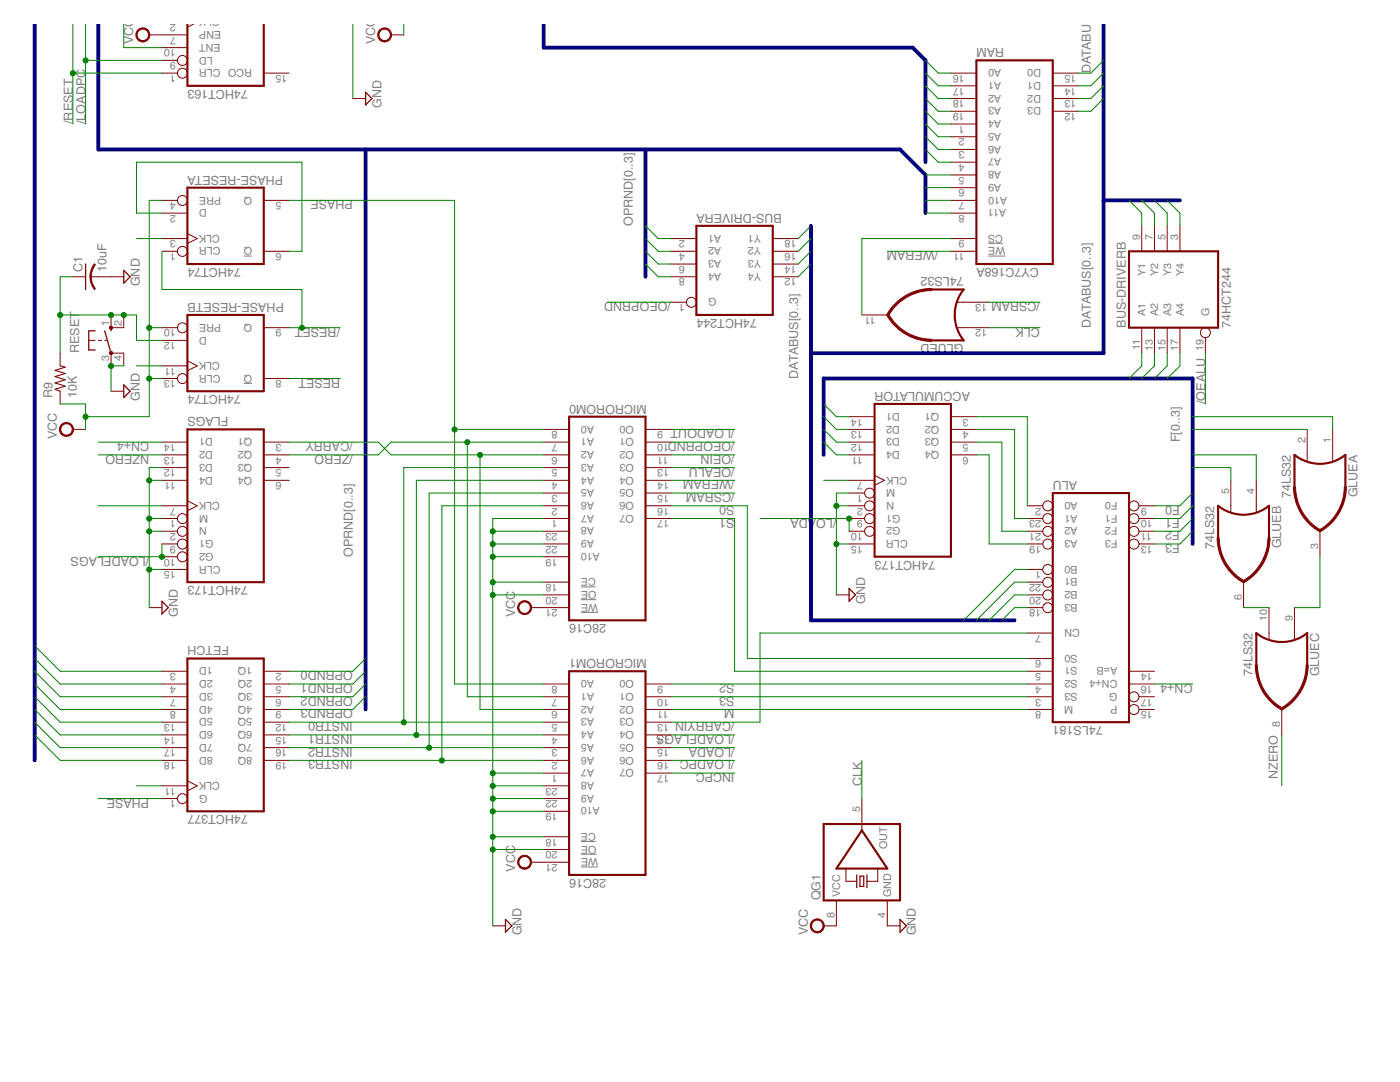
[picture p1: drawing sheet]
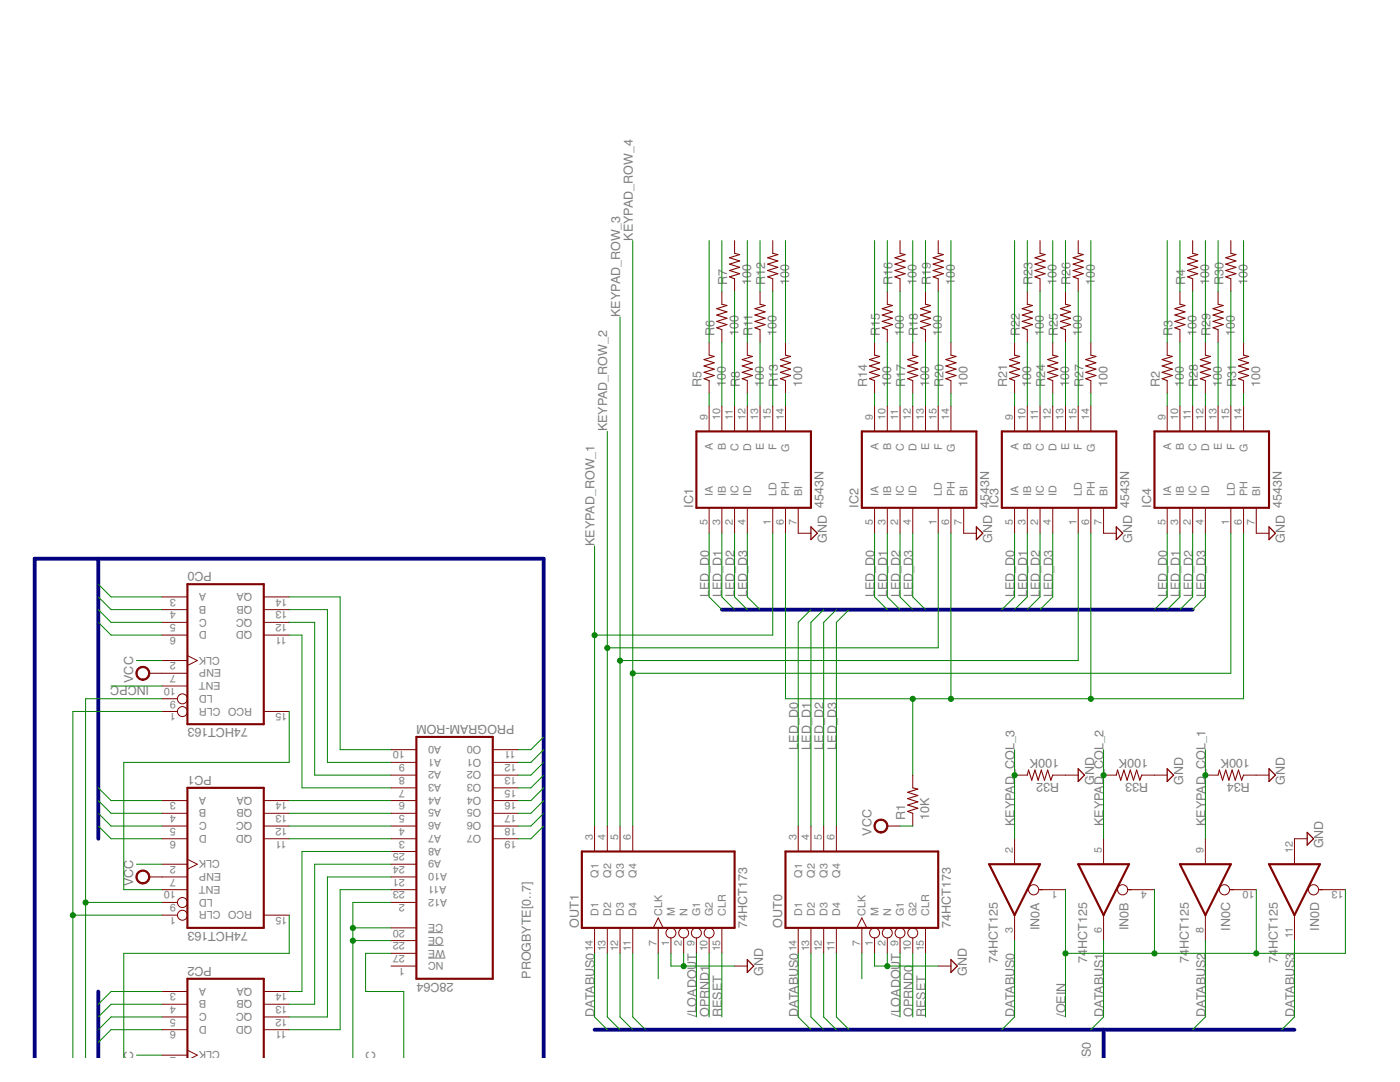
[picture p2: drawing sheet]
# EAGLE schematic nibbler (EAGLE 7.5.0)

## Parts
ACCUMULATOR  74HCT173  74LS173N  [DIL16]
ALU  74LS181  74LS181N  [DIL24-6]
BUS-DRIVER  74HCT244  74LS244N  [DIL20]
C1  10uF  C-US025-024X044  [C025-024X044]
FETCH  74HCT377  74LS377N  [DIL20]
FLAGS  74HCT173  74LS173N  [DIL16]
GLUE  74LS32  74*32N  [DIL14]
IC1  4543N  [DIL16]
IC2  4543N  [DIL16]
IC3  4543N  [DIL16]
IC4  4543N  [DIL16]
IN0  74HCT125  74125N  [DIL14]
MICROROM0  28C16  [DIL24]
MICROROM1  28C16  [DIL24]
OUT0  74HCT173  74LS173N  [DIL16]
OUT1  74HCT173  74LS173N  [DIL16]
PC0  74HCT163  74163N  [DIL16]
PC1  74HCT163  74163N  [DIL16]
PC2  74HCT163  74163N  [DIL16]
PHASE-RESET  74HCT74  74LS74N  [DIL14]
PROGRAM-ROM  28C64  [DIL28]
QG1  QG5460  [DIL08S]
R1  10K  R-US_0204/5  [0204/5]
R2  100  R-US_0204/5  [0204/5]
R3  100  R-US_0204/5  [0204/5]
R4  100  R-US_0204/5  [0204/5]
R5  100  R-US_0204/5  [0204/5]
R6  100  R-US_0204/5  [0204/5]
R7  100  R-US_0204/5  [0204/5]
R8  100  R-US_0204/5  [0204/5]
R9  10K  R-US_0204/5  [0204/5]
R11  100  R-US_0204/5  [0204/5]
R12  100  R-US_0204/5  [0204/5]
R13  100  R-US_0204/5  [0204/5]
R14  100  R-US_0204/5  [0204/5]
R15  100  R-US_0204/5  [0204/5]
R16  100  R-US_0204/5  [0204/5]
R17  100  R-US_0204/5  [0204/5]
R18  100  R-US_0204/5  [0204/5]
R19  100  R-US_0204/5  [0204/5]
R20  100  R-US_0204/5  [0204/5]
R21  100  R-US_0204/5  [0204/5]
R22  100  R-US_0204/5  [0204/5]
R23  100  R-US_0204/5  [0204/5]
R24  100  R-US_0204/5  [0204/5]
R25  100  R-US_0204/5  [0204/5]
R26  100  R-US_0204/5  [0204/5]
R27  100  R-US_0204/5  [0204/5]
R28  100  R-US_0204/5  [0204/5]
R29  100  R-US_0204/5  [0204/5]
R30  100  R-US_0204/5  [0204/5]
R31  100  R-US_0204/5  [0204/5]
R32  100K  R-US_0204/5  [0204/5]
R33  100K  R-US_0204/5  [0204/5]
R34  100K  R-US_0204/5  [0204/5]
RAM  CY7C168A  51C68  [DIL20]
RESET  10-XX  [B3F-10XX]

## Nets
/CARRY: FLAGS.3(Q1) MICROROM0.6(A2) MICROROM1.6(A2)
/CARRYIN: ALU.7(CN) MICROROM1.13(O3)
/CSRAM: GLUE.13(D:I1) MICROROM0.15(O5)
/LOADA: ACCUMULATOR.9(G1) ACCUMULATOR.10(G2) MICROROM1.15(O5)
/LOADFLAGS: FLAGS.9(G1) FLAGS.10(G2) MICROROM1.14(O4)
/LOADOUT: MICROROM0.9(O0) OUT0.9(G1) OUT1.9(G1)
/LOADPC: MICROROM1.16(O6) PC0.9(LD) PC1.9(LD) PC2.9(LD)
/OEALU: BUS-DRIVER.19(B:G) MICROROM0.13(O3)
/OEIN: IN0.1(A:OE) IN0.4(B:OE) IN0.10(C:OE) IN0.13(D:OE) MICROROM0.11(O2)
/OEOPRND: BUS-DRIVER.1(A:G) MICROROM0.10(O1)
/RESET: PC0.1(CLR) PC1.1(CLR) PC2.1(CLR) PHASE-RESET.1(A:CLR) PHASE-RESET.9(B:Q)
/WERAM: MICROROM0.14(O4) RAM.11(!WE)
/ZERO: FLAGS.4(Q2) MICROROM0.7(A1) MICROROM1.7(A1)
CLK: ACCUMULATOR.7(CLK) FETCH.11(CLK) FLAGS.7(CLK) GLUE.12(D:I0) OUT0.7(CLK) OUT1.7(CLK) PC0.2(CLK) PC1.2(CLK) PC2.2(CLK) PHASE-RESET.3(A:CLK) PHASE-RESET.11(B:CLK) QG1.5(OUT)
CN+4: ALU.16(CN+4) FLAGS.14(D1)
DATABUS0: ALU.1(B0) BUS-DRIVER.9(B:Y1) BUS-DRIVER.18(A:Y1) IN0.3(A:O) OUT0.14(D1) OUT1.14(D1) RAM.15(D0)
DATABUS1: ALU.22(B1) BUS-DRIVER.7(B:Y2) BUS-DRIVER.16(A:Y2) IN0.6(B:O) OUT0.13(D2) OUT1.13(D2) RAM.14(D1)
DATABUS2: ALU.20(B2) BUS-DRIVER.5(B:Y3) BUS-DRIVER.14(A:Y3) IN0.8(C:O) OUT0.12(D3) OUT1.12(D3) RAM.13(D2)
DATABUS3: ALU.18(B3) BUS-DRIVER.3(B:Y4) BUS-DRIVER.12(A:Y4) IN0.11(D:O) OUT0.11(D4) OUT1.11(D4) RAM.12(D3)
F0: ACCUMULATOR.14(D1) ALU.9(F0) BUS-DRIVER.11(B:A1) GLUE.1(A:I0)
F1: ACCUMULATOR.13(D2) ALU.10(F1) BUS-DRIVER.13(B:A2) GLUE.2(A:I1)
F2: ACCUMULATOR.12(D3) ALU.11(F2) BUS-DRIVER.15(B:A3) GLUE.4(B:I0)
F3: ACCUMULATOR.11(D4) ALU.13(F3) BUS-DRIVER.17(B:A4) GLUE.5(B:I1)
GND: ACCUMULATOR.1(M) ACCUMULATOR.2(N) ACCUMULATOR.15(CLR) C1.2 FLAGS.1(M) FLAGS.2(N) FLAGS.11(D4) FLAGS.12(D3) FLAGS.15(CLR) IC1.7(BI) IC2.7(BI) IC3.7(BI) IC4.7(BI) IN0.12(D:I) MICROROM0.1(A7) MICROROM0.18(!CE) MICROROM0.19(A10) MICROROM0.20(!OE) MICROROM0.22(A9) MICROROM0.23(A8) MICROROM1.1(A7) MICROROM1.18(!CE) MICROROM1.19(A10) MICROROM1.20(!OE) MICROROM1.22(A9) MICROROM1.23(A8) OUT0.1(M) OUT0.2(N) OUT1.1(M) OUT1.2(N) PROGRAM-ROM.2(A12) PROGRAM-ROM.20(!CE) PROGRAM-ROM.22(!OE) QG1.4(GND) R32.1 R33.1 R34.1 RESET.3(P) RESET.4(P1)
INCPC: MICROROM1.17(O7) PC0.10(ENT)
INSTR0: FETCH.12(5Q) MICROROM0.5(A3) MICROROM1.5(A3)
INSTR1: FETCH.15(6Q) MICROROM0.4(A4) MICROROM1.4(A4)
INSTR2: FETCH.16(7Q) MICROROM0.3(A5) MICROROM1.3(A5)
INSTR3: FETCH.19(8Q) MICROROM0.2(A6) MICROROM1.2(A6)
KEYPAD_COL_1: IN0.9(C:I) R34.2
KEYPAD_COL_2: IN0.5(B:I) R33.2
KEYPAD_COL_3: IN0.2(A:I) R32.2
KEYPAD_ROW_1: IC1.1(LD) OUT1.3(Q1)
KEYPAD_ROW_2: IC2.1(LD) OUT1.4(Q2)
KEYPAD_ROW_3: IC3.1(LD) OUT1.5(Q3)
KEYPAD_ROW_4: IC4.1(LD) OUT1.6(Q4)
LED_D0: IC1.5(IA) IC2.5(IA) IC3.5(IA) IC4.5(IA) OUT0.3(Q1)
LED_D1: IC1.3(IB) IC2.3(IB) IC3.3(IB) IC4.3(IB) OUT0.4(Q2)
LED_D2: IC1.2(IC) IC2.2(IC) IC3.2(IC) IC4.2(IC) OUT0.5(Q3)
LED_D3: IC1.4(ID) IC2.4(ID) IC3.4(ID) IC4.4(ID) OUT0.6(Q4)
M: ALU.8(M) MICROROM1.11(O2)
N$1: PHASE-RESET.2(A:D) PHASE-RESET.6(A:!Q)
N$2: ACCUMULATOR.3(Q1) ALU.2(A0)
N$3: PC0.15(RCO) PC1.10(ENT)
N$4: ACCUMULATOR.4(Q2) ALU.23(A1)
N$5: ACCUMULATOR.5(Q3) ALU.21(A2)
N$6: ACCUMULATOR.6(Q4) ALU.19(A3)
N$7: PC1.15(RCO) PC2.10(ENT)
N$8: PC1.13(QB) PROGRAM-ROM.5(A5)
N$9: PC1.14(QA) PROGRAM-ROM.6(A4)
N$10: PC0.11(QD) PROGRAM-ROM.7(A3)
N$11: PC0.12(QC) PROGRAM-ROM.8(A2)
N$12: PC0.13(QB) PROGRAM-ROM.9(A1)
N$13: PC0.14(QA) PROGRAM-ROM.10(A0)
N$14: PC1.12(QC) PROGRAM-ROM.4(A6)
N$15: PC1.11(QD) PROGRAM-ROM.3(A7)
N$16: PC2.14(QA) PROGRAM-ROM.25(A8)
N$17: PC2.13(QB) PROGRAM-ROM.24(A9)
N$18: PC2.12(QC) PROGRAM-ROM.21(A10)
N$19: PC2.11(QD) PROGRAM-ROM.23(A11)
N$24: C1.1 PHASE-RESET.12(B:D) R9.2 RESET.1(S) RESET.2(S1)
N$27: GLUE.6(B:O) GLUE.10(C:I1)
N$29: GLUE.3(A:O) GLUE.9(C:I0)
N$30: GLUE.11(D:O) RAM.9(!CS)
N$46: IC1.6(PH) IC2.6(PH) IC3.6(PH) IC4.6(PH) R1.2
N$47: IC1.9(A) R5.1
N$48: IC1.10(B) R6.1
N$49: IC1.11(C) R7.1
N$50: IC1.12(D) R8.1
N$51: IC1.13(E) R11.1
N$52: IC1.15(F) R12.1
N$53: IC1.14(G) R13.1
N$54: IC2.9(A) R14.1
N$55: IC2.10(B) R15.1
N$56: IC2.11(C) R16.1
N$57: IC2.12(D) R17.1
N$58: IC2.13(E) R18.1
N$59: IC2.15(F) R19.1
N$60: IC2.14(G) R20.1
N$61: IC3.9(A) R21.1
N$62: IC3.10(B) R22.1
N$63: IC3.11(C) R23.1
N$64: IC3.12(D) R24.1
N$65: IC3.13(E) R25.1
N$66: IC3.15(F) R26.1
N$67: IC3.14(G) R27.1
N$68: R5.2
N$69: R6.2
N$70: R8.2
N$71: R11.2
N$72: R13.2
N$73: R14.2
N$74: R15.2
N$75: R17.2
N$76: R18.2
N$77: R20.2
N$78: R21.2
N$79: R22.2
N$80: R24.2
N$81: R25.2
N$82: R27.2
N$83: R2.1
N$84: R3.1
N$85: R4.1
N$86: R28.1
N$87: R29.1
N$88: R30.1
N$89: R31.1
N$90: R2.2
N$91: R3.2
N$92: R28.2
N$93: R29.2
N$94: R31.2
NZERO: FLAGS.13(D2) GLUE.8(C:O)
OPRND0: BUS-DRIVER.2(A:A1) FETCH.2(1Q) OUT0.10(G2) PC2.3(A) RAM.5(A8)
OPRND1: BUS-DRIVER.4(A:A2) FETCH.5(2Q) OUT1.10(G2) PC2.4(B) RAM.6(A9)
OPRND2: BUS-DRIVER.6(A:A3) FETCH.6(3Q) PC2.5(C) RAM.7(A10)
OPRND3: BUS-DRIVER.8(A:A4) FETCH.9(4Q) PC2.6(D) RAM.8(A11)
PHASE: FETCH.1(G) MICROROM0.8(A0) MICROROM1.8(A0) PHASE-RESET.5(A:Q)
PROGBYTE0: FETCH.3(1D) PC0.3(A) PROGRAM-ROM.11(O0) RAM.16(A0)
PROGBYTE1: FETCH.4(2D) PC0.4(B) PROGRAM-ROM.12(O1) RAM.17(A1)
PROGBYTE2: FETCH.7(3D) PC0.5(C) PROGRAM-ROM.13(O2) RAM.18(A2)
PROGBYTE3: FETCH.8(4D) PC0.6(D) PROGRAM-ROM.15(O3) RAM.19(A3)
PROGBYTE4: FETCH.13(5D) PC1.3(A) PROGRAM-ROM.16(O4) RAM.1(A4)
PROGBYTE5: FETCH.14(6D) PC1.4(B) PROGRAM-ROM.17(O5) RAM.2(A5)
PROGBYTE6: FETCH.17(7D) PC1.5(C) PROGRAM-ROM.18(O6) RAM.3(A6)
PROGBYTE7: FETCH.18(8D) PC1.6(D) PROGRAM-ROM.19(O7) RAM.4(A7)
RESET: OUT0.15(CLR) OUT1.15(CLR) PHASE-RESET.8(B:!Q)
S0: ALU.6(S0) MICROROM0.16(O6)
S1: ALU.5(S1) MICROROM0.17(O7)
S2: ALU.4(S2) MICROROM1.9(O0)
S3: ALU.3(S3) MICROROM1.10(O1)
VCC: MICROROM0.21(!WE) MICROROM1.21(!WE) PC0.7(ENP) PC1.7(ENP) PC2.7(ENP) PHASE-RESET.4(A:PRE) PHASE-RESET.10(B:PRE) PHASE-RESET.13(B:CLR) PROGRAM-ROM.27(!WE) QG1.8(VCC) R1.1 R9.1
Unconnected: ALU.14(A=B) ALU.15(P) ALU.17(G) FLAGS.5(Q3) FLAGS.6(Q4) IC4.9(A) IC4.10(B) IC4.11(C) IC4.12(D) IC4.13(E) IC4.14(G) IC4.15(F) PC2.15(RCO) PROGRAM-ROM.1(NC) R4.2 R7.2 R12.2 R16.2 R19.2 R23.2 R26.2 R30.2

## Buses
OPRND[0..3]
DATABUS[0..3]
F[0..3]
PROGBYTE[0..7]
LCD

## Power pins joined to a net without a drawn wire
GND: ACCUMULATOR.8(GND) ALU.12(GND) BUS-DRIVER.10(P:GND) FETCH.10(GND) FLAGS.8(GND) GLUE.7(P:GND) IN0.7(P:GND) MICROROM0.12(GND) MICROROM1.12(GND) OUT0.8(GND) OUT1.8(GND) PC0.8(GND) PC1.8(GND) PC2.8(GND) PHASE-RESET.7(P:GND) PROGRAM-ROM.14(GND) RAM.10(GND)
VCC: ACCUMULATOR.16(VCC) ALU.24(VCC) BUS-DRIVER.20(P:VCC) FETCH.20(VCC) FLAGS.16(VCC) GLUE.14(P:VCC) IN0.14(P:VCC) MICROROM0.24(VCC) MICROROM1.24(VCC) OUT0.16(VCC) OUT1.16(VCC) PC0.16(VCC) PC1.16(VCC) PC2.16(VCC) PHASE-RESET.14(P:VCC) PROGRAM-ROM.28(VCC) RAM.20(VCC)
VDD: IC1.16(VDD) IC2.16(VDD) IC3.16(VDD) IC4.16(VDD)
VSS: IC1.8(VSS) IC2.8(VSS) IC3.8(VSS) IC4.8(VSS)

## Module LDS-AA12RI
Ports: 
